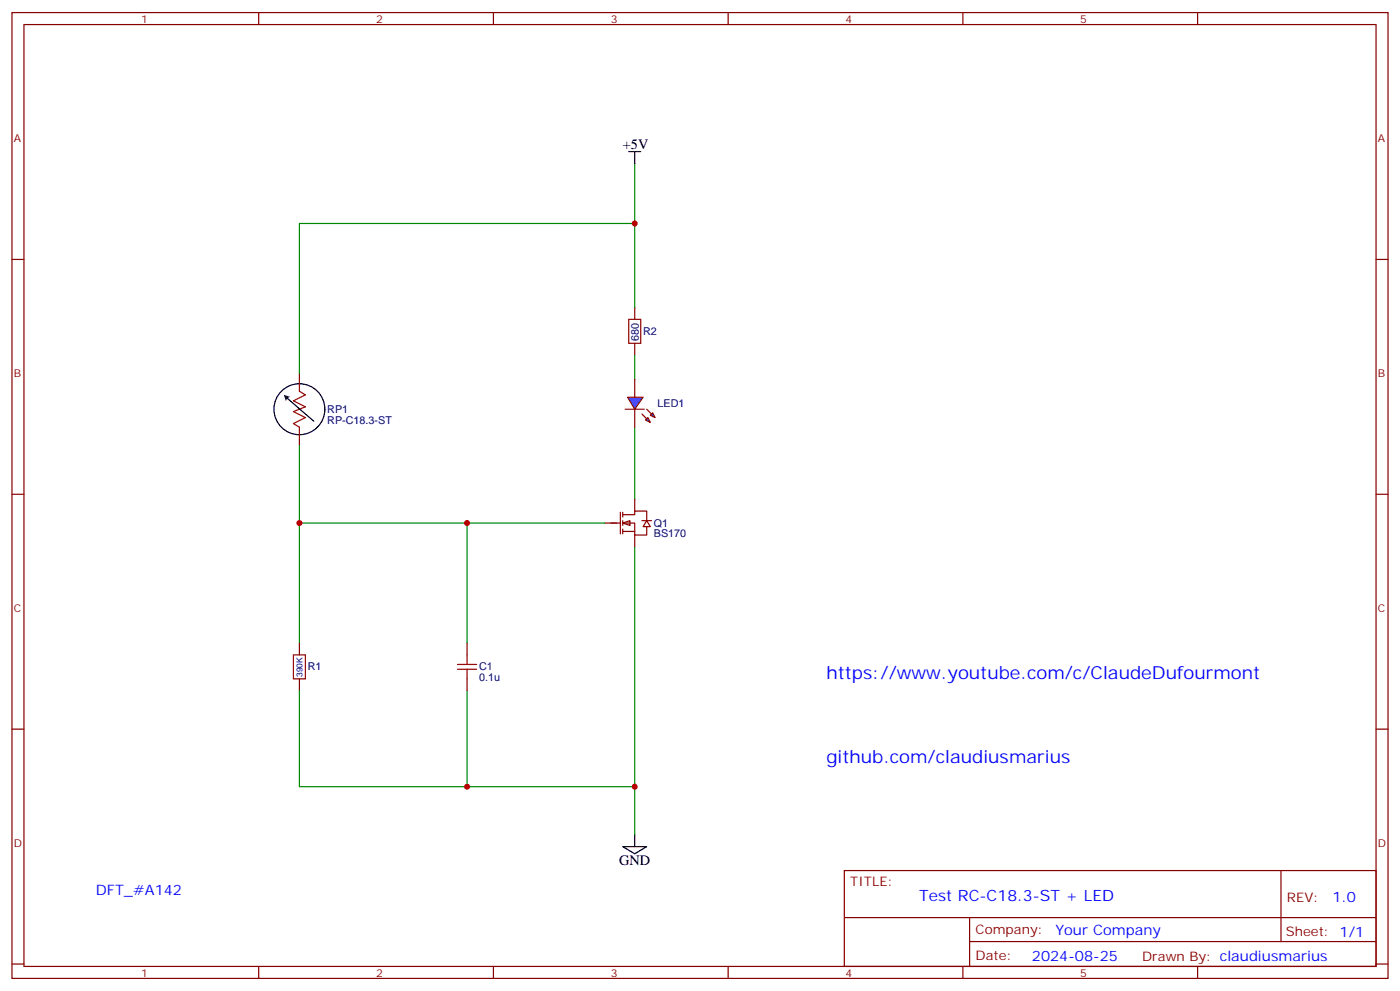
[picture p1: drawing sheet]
<svg xmlns="http://www.w3.org/2000/svg" width="412mm" height="292mm" viewBox="0 0 412 292" stroke-linecap="round" stroke-linejoin="round" font-family="sans-serif">
<g fill="none" stroke="#870000" stroke-width=".35">
<path d="M3.5 3.7h405.4v284.3h-405.4zM7.1 7.2h398.2v277.3h-398.2zM76.2 3.7v3.5M145.3 3.7v3.5M214.5 3.7v3.5M283.6 3.7v3.5M352.8 3.7v3.5M3.5 76.4h3.6M405.3 76.4h3.6M88.2 109.9v1.8M88.2 129.3v1.8M3.5 145.5h3.6"/>
<path d="M405.3 145.5h3.6M3.5 214.7h3.6M405.3 214.7h3.6M248.7 256.3h156.6v28.2h-156.6zM377.3 256.3v20.9M248.7 270.1h156.5M285.6 277.2h119.6M285.6 270.1v14.2M3.5 283.8h3.6M76.2 284.5v3.5M145.3 284.5v3.5M214.5 284.5v3.5"/>
<path d="M283.6 284.5v3.5M352.8 284.5v3.5M405.3 283.8h3.6"/>
</g>
<path d="M88.2 111.7v3.5l1.8 1-3.6 1.8 3.6 1.8-3.6 1.4 3.6 1.7-3.6 1.8 1.8 1.1v3.5" fill="none" stroke="#a10000" stroke-width=".35"/>
<g fill="none" stroke="#000" stroke-width=".35">
<path d="M84.7 117.3l7.7 6.7"/>
<circle cx="88.2" cy="120.5" r="7.5"/>
</g>
<path d="M83.6 116.2l1.9 .7-1 .3-.3 .9z" fill="#000"/>
<g fill="#fff" stroke="#870000" stroke-width=".35">
<path d="M183.4 154l2.2-.7v1.4z"/>
<path d="M190.5 153.3l1.1 1.7h-2.2z"/>
</g>
<g fill="none" stroke="#870000" stroke-width=".35">
<path d="M187 90.5v3.5M187 101.1v3.5M178.2 154h4.5M182.7 150.8v6.4M183.4 151.5h3.6v-1h3.5v2.8M183.4 154h3.6v3.5h3.5v-2.5M183.4 156.5h3.6M183.4 150.8v1.4M183.4 153.3v1.4M183.4 155.8v1.4M187 146.9v3.6M187 157.5v3.5"/>
<path d="M189.1 153.3h2.8M88.2 189.3v3.5M88.2 199.8v3.6"/>
</g>
<path d="M185.2 94h3.5v7.1h-3.5zM86.4 192.8h3.6v7h-3.6z" fill="none" stroke="#a10000" stroke-width=".35"/>
<path d="M187 48.2v17.6M187 90.5v-24.7h-98.8v44.1M187 104.6v7.1M88.2 131.1v58.2M187 125.8v21.1M88.2 154h90M187 161v70.6h-98.8v-28.2M187 231.6v14.1" fill="none" stroke="#008700" stroke-width=".35"/>
<path d="M185.2 44.6h3.5M187 44.6v3.6M183.4 249.2h7.1l-3.5 2.2zM187 245.7v3.5" fill="none" stroke="#000" stroke-width=".35"/>
<path d="M184.9 116.9h4.5l-2.4 3.6z" fill="#09f" stroke="#870000" stroke-width=".35"/>
<path d="M184.1 120.5h5.7z" fill="#f00" stroke="#870000" stroke-width=".35"/>
<g fill="#870000" stroke="#870000" stroke-width=".35">
<path d="M190.5 120.5l1.4 1.4z"/>
<path d="M189.1 121.9l1.4 1.4z"/>
</g>
<g fill="#09f" stroke="#870000" stroke-width=".35">
<path d="M192.3 121.5l.7 1.4-1.4-.7z"/>
<path d="M190.1 123.6l.8-.7 .7 1.5z"/>
</g>
<path d="M187 111.7v5.2M187 120.5v5.3M137.6 189.3v3.5M137.6 199.8v3.6" fill="none" stroke="#870000" stroke-width=".35"/>
<path d="M134.8 197h5.6M134.8 195.6h5.6M137.6 192.8v2.8M137.6 197v2.8" fill="none" stroke="#a10000" stroke-width=".35"/>
<path d="M137.6 154v35.3M137.6 203.4v28.2" fill="none" stroke="#008700" stroke-width=".35"/>
<g fill="#c00">
<circle cx="88.2" cy="154" r=".88"/>
<circle cx="187" cy="231.6" r=".88"/>
<circle cx="187" cy="65.8" r=".88"/>
<circle cx="137.6" cy="154" r=".88"/>
<circle cx="137.6" cy="231.6" r=".88"/>
</g>
<g font-size="5.3" fill="#00f">
<text x="243.4" y="199.8">https://www.youtube.com/c/ClaudeDufourmont</text>
<text x="243.4" y="224.5">github.com/claudiusmarius</text>
</g>
<text font-size="4.6" fill="#00f" x="270.8" y="265.3">Test RC-C18.3-ST + LED</text>
<g font-size="4.2">
<text x="183.4" y="43.9">+5V</text>
<text x="182.4" y="254.5">GND</text>
</g>
<g font-size="4.2" fill="#00f">
<text x="28.2" y="263.3">DFT_#A142</text>
<text x="392.5" y="265.6">1.0</text>
<text x="310.9" y="275.1">Your Company</text>
<text x="304" y="282.9">2024-08-25</text>
</g>
<g font-size="3.9" fill="#800">
<text x="250.5" y="260.9">TITLE:</text>
<text x="379.1" y="265.6">REV:</text>
<text x="287.4" y="275.1">Company:</text>
<text x="378.7" y="275.7">Sheet: 1/1</text>
<text x="287.4" y="282.8">Date:</text>
<text x="336.4" y="282.8">Drawn By: claudiusmarius</text>
</g>
<g font-size="3.2" fill="#800">
<text x="41.6" y="6.7">1</text>
<text x="110.8" y="6.7">2</text>
<text x="179.9" y="6.7">3</text>
<text x="249.1" y="6.7">4</text>
<text x="318.2" y="6.7">5</text>
<text x="4.1" y="41.8">A</text>
<text x="405.9" y="41.8">A</text>
<text x="4.1" y="110.9">B</text>
<text x="405.9" y="110.9">B</text>
<text x="4.1" y="180.1">C</text>
<text x="405.9" y="180.1">C</text>
<text x="4.1" y="249.2">D</text>
<text x="405.9" y="249.2">D</text>
<text x="41.6" y="287.5">1</text>
<text x="110.8" y="287.5">2</text>
<text x="179.9" y="287.5">3</text>
<text x="249.1" y="287.5">4</text>
<text x="318.2" y="287.5">5</text>
</g>
<g font-size="3.2" fill="#000080">
<text x="188.1" y="100.3" transform="rotate(-90 188.1 100.3)">680</text>
<text x="189.4" y="98.6">R2</text>
<text x="193.7" y="119.8">LED1</text>
<text x="96.4" y="124.7">RP-C18.3-ST</text>
<text x="96.4" y="121.5">RP1</text>
<text x="192.6" y="155">Q1</text>
<text x="192.6" y="158.2">BS170</text>
<text x="90.7" y="197.4">R1</text>
<text x="141.1" y="197.4">C1</text>
<text x="141.1" y="200.6">0.1u</text>
</g>
<text font-size="2.5" fill="#000080" x="89.1" y="199.3" transform="rotate(-90 89.1 199.3)">390K</text>
</svg>
